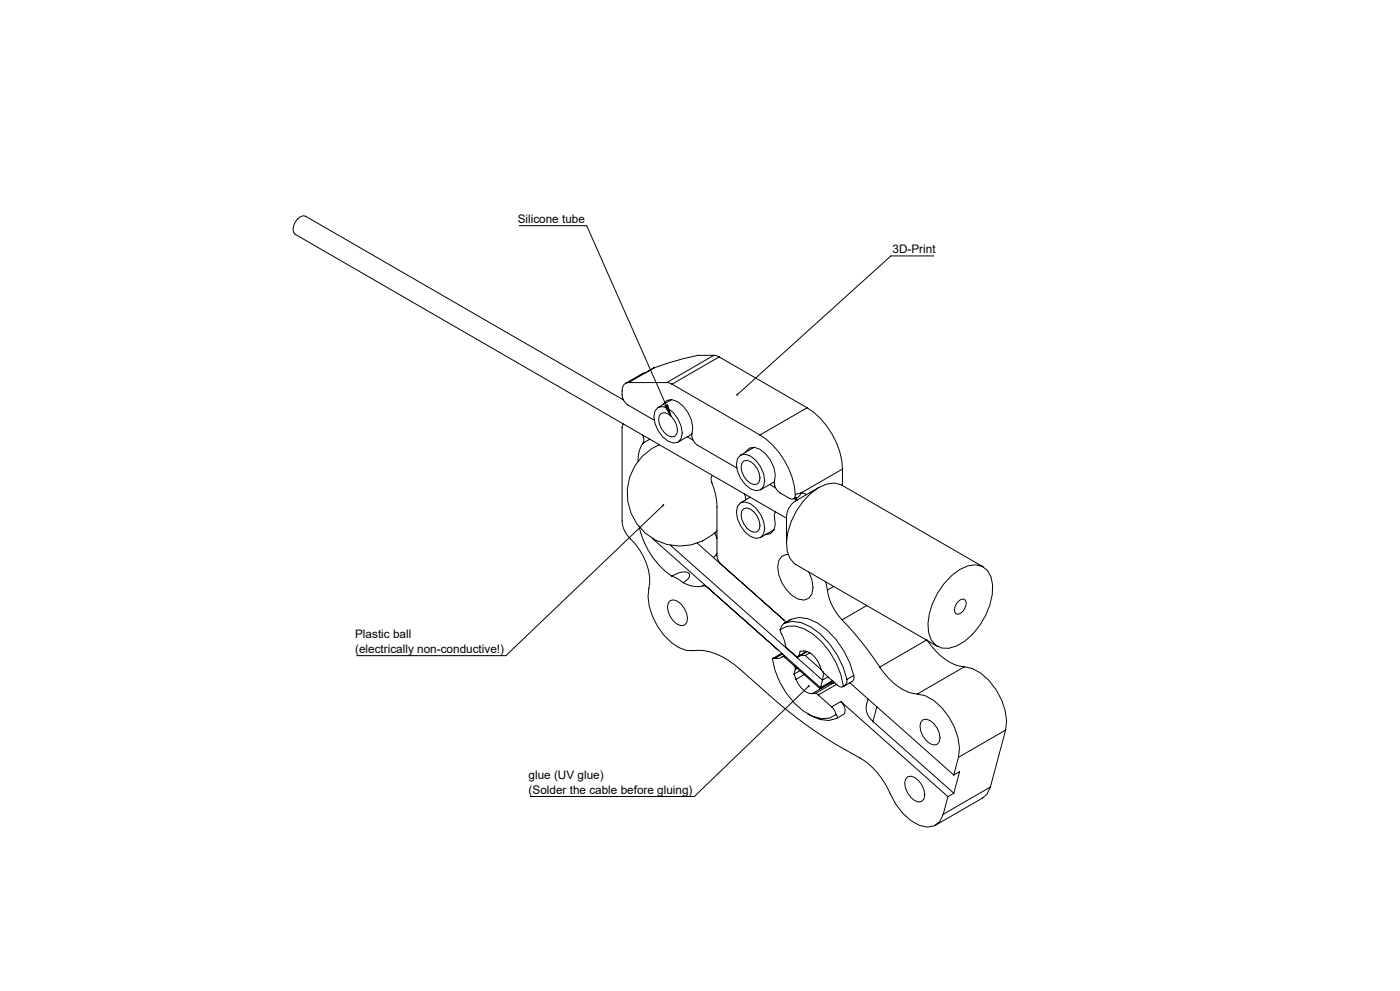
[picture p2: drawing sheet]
<svg xmlns="http://www.w3.org/2000/svg" width="420mm" height="297mm" viewBox="0 0 420 297" stroke-linecap="round" stroke-linejoin="round" font-family="sans-serif">
<g fill="none" stroke="#000" stroke-width=".3">
<path d="M155.8 67.6h20.2l25.3 57.1M280.1 76.7h-12.8l-46.1 41.6M187 119.9l-95.3-55.1a2.75 2.75 0 0 0-3.2 1.8 2.76 2.76 0 0 0 0 3.6l147.4 85.1M188.6 114.7a2.13 2.13 0 0 0-2 2.5 4.2 4.2 0 0 0 1.8 4.2l7.9 4.5M193.2 111.7l-5.5 3.2M196.2 110.2l-7.6 4.5M196.2 110.2l-2.9 1.7M200 114.7l1.6 .4M200 114.7h-11.4M201.5 119.8l-4.1 2.3M201.6 115.1l26.4 15.3M214.2 106.5l1.5 .5"/>
<path d="M214.2 106.5h-4.8l-8.8 2.2-4.4 1.5M214.2 106.5l-14.2 8.2M215.7 107l-14.1 8.1M215.7 107l26.4 15.2M187 127.1l-.4 1v28a7.9 7.9 0 0 0 2.5 5.4 17.1 17.1 0 0 1 5.6 14.8 17.1 17.1 0 0 0 4.4 14 10.7 10.7 0 0 0 10.5 4.6 19.4 19.4 0 0 1 12.5 5.7 176.9 176.9 0 0 0 25.6 20.6l5.7 3.4a24.5 24.5 0 0 1 11.9 9.9l1 1.7a22.5 22.5 0 0 0 7 9.8l2.6 1.4a4.9 4.9 0 0 0 7.1-3.3M192.8 130.4l.1 .4a2.24 2.24 0 0 1 0 2M192.9 132.8a9.1 9.1 0 0 0-1.5 5.4M194.9 131.6l-2 1.2M197.4 122.1l1.4-.3a8.3 8.3 0 0 1 5.5 9.6l-.9 1.1-1.4 .3a8.3 8.3 0 0 1-5.5-9.6zM197.8 133.3a15.8 15.8 0 0 0-7 23.4 15.8 15.8 0 0 0 24.3 2.4M198.4 123.8a3.5 3.5 0 0 1 4 2.4 3.5 3.5 0 0 1 0 4.6 3.5 3.5 0 0 1-4-2.3 3.5 3.5 0 0 1 0-4.7zM199 121.2l1.1-1.2 1.5-.2a9.1 9.1 0 0 1 5.9 10.5l.4 1.5 1 1.4 12.1 7"/>
<path d="M199.4 121.7l.9-.4 1 3.4zM206.2 130.9l1.7 1M207.6 130.1l-4.2 2.4M222.2 136.4l1.3-.3a8.3 8.3 0 0 1 5.6 9.6l-.9 1.1-1.4 .3a8.3 8.3 0 0 1-5.6-9.6zM223.2 138.1a3.5 3.5 0 0 1 4 2.3 3.5 3.5 0 0 1 0 4.7 3.5 3.5 0 0 1-4-2.3 3.5 3.5 0 0 1 0-4.7zM223.7 135.5l1.2-1.2 1.4-.2a9.1 9.1 0 0 1 6 10.4l.1 1.1 .9 1.5 3.5 2.3a1.09 1.09 0 0 0 1.3 .1 1.09 1.09 0 0 0 .5-1.3M226.2 134l-4 2.4M228 130.4a23.6 23.6 0 0 1 10.6 17.8M242.1 122.2a23.4 23.4 0 0 1 10.6 18.4M242.1 122.2l-14.1 8.2M191.8 157.9a24.2 24.2 0 0 0 9.7 14.8M199 151.4l-47.2 45.1h-44.8"/>
<path d="M213.7 142.5a2.7 2.7 0 0 0 .2 3.2l.8 2.7 .4 2.7v15.3a4 4 0 0 0 1.3 2.8M214.5 159.7l.6 1.7M222.2 150.7l1.3-.3a8.3 8.3 0 0 1 5.6 9.6l-.9 1.1-1.4 .3a8.3 8.3 0 0 1-5.6-9.6zM223.2 152.4a3.5 3.5 0 0 1 4 2.3 3.5 3.5 0 0 1 0 4.7 3.5 3.5 0 0 1-4-2.4 3.5 3.5 0 0 1 0-4.6zM223.3 148l.4 1.8M225.1 149l-2.9 1.7M230.9 145.2l1.8 1M232.2 158.7l-4 2.4M232.3 144.4l-4.1 2.4M232.7 153.4l-.3 .4a6.7 6.7 0 0 0 .2 3.5l-.5 1.6-1 1-1.4 .3M238.2 149.4l.9 .5M238.7 149.2l.4 .7"/>
<path d="M238.7 149.2h.1M238.7 149.2l-.6 .3M240.3 147.8l-1.7 .4M240.3 147.8l-.7 1.1-.9 .3M240.3 147.8h.7l.9 .5M245.7 146.1l-7.1 4.1a5.9 5.9 0 0 0-2.7 4.6v8.1M252.7 140.6l-12.4 7.2M252.7 140.6v4.9M195.7 161.3l50.4 44.8M201.1 180a3.7 3.7 0 0 1 4.3 2.4 3.7 3.7 0 0 1 0 4.9 3.7 3.7 0 0 1-4.3-2.4 3.7 3.7 0 0 1 0-4.9zM201.1 163.4l38.1 33.8M201.5 172.7l1.7 .7 1.8 1.2"/>
<path d="M201.5 172.7a5.7 5.7 0 0 1 4.9-1.1l.5 .6v.5l-.4 .8-1.5 1.1M205 174.6a8.1 8.1 0 0 0 5.8 1M209.2 162.8l26.1 23.1M210.8 175.6h.7l.8 .5M211.4 175.2l-.6 .4M215.1 165.8l-1.1 1.3M215.9 168.6v.1M236.4 166.2l-1.9 .5-.9 1.3a10.3 10.3 0 0 0 4.1 10.5l1.8 1.1 1.8 .2 1.4-.5 .9-1.3 .3-1.9-.3-2.3-.9-2.3M247.7 174.4l.5 2.5M248.2 176.9a16.3 16.3 0 0 0 4.4 8.9M250.1 175.8l-1.9 1.1M285.5 172.5l2.5-1.8 2.4-1.1a5.2 5.2 0 0 1 6.9 3.3 15.8 15.8 0 0 1-1.6 11.6 19.6 19.6 0 0 1-8.7 9.1 5.5 5.5 0 0 1-8.4-4 20.5 20.5 0 0 1 6.9-17.1z"/>
<path d="M295 169.9l-42.5-24.5a6.6 6.6 0 0 0-7 .8 21.7 21.7 0 0 0-9.5 16.2 6.9 6.9 0 0 0 2.8 6.8l42.4 24.5M232.5 197.3l-.7 .1a23.2 23.2 0 0 0 11.9 17.3l2.7 .7 2.4-.2 2-1M232.9 194.3l.5 .5M234 188.7l2-1 2.5-.1a16.9 16.9 0 0 1 10.4 7.7l2 3.4 1.4 3.5 .7 3.5M234 188.7l1.8 5.2 3 2.7a.48 .48 0 0 0 .5 .3 .48 .48 0 0 0 .4-.3M234.5 195.8l-2.7 1.5M234.8 196l-2.3 1.3M235.1 185.8l.7 .7M235.3 186.8l-.7 .7-.6 1.2M235.3 186.8l2.4-.6a15.2 15.2 0 0 1 11.1 6.7l2.3 3.3 1.8 3.7 1.2 3.7M235.3 196.5l-.6 .3M235.4 197l-.7-.2a2.4 2.4 0 0 1-2.2 .5"/>
<path d="M235.4 197l2.7 2.4M235.7 196.8l-.3 .2M237.3 185.6l-2.1 1.2M237.3 185.6l2.4-.5a15.2 15.2 0 0 1 11.1 6.6l2.3 3.3 1.8 3.7 1.2 3.7M237.3 185.6h.1M237.3 185.6l-2 1.2M238.1 199.4l.4 .6 .1 .7M238.4 199.2l-.3 .2M238.6 199.4l.3 .7M239.2 197.2l7.5 6.6M239.7 196.6l.3-1.4a5.1 5.1 0 0 1 5.5 3.3l1.3 2.9 4.4 3.9a1.45 1.45 0 0 0 1.8 .4M241.6 196.5a2.24 2.24 0 0 0-2.4 .7"/>
<path d="M241.6 196.5l4.8 4.3M242 195.2l-2.3 1.4M242.2 195.3l-2.7 1.5M243 195.7l-1.4 .8M252.6 185.8a96.9 96.9 0 0 1 11.3 14.1M260 181.5l-7.4 4.3M263.9 199.9a18.1 18.1 0 0 0 9.9 7.9l1.4 .2M278 191.8l-14.1 8.1M278.1 191.8a18.1 18.1 0 0 0 9.8 7.9l1.4 .1M287.4 180.3l1.4-.8 .5 .1a2.21 2.21 0 0 1 0 2.9 2.2 2.2 0 0 1-2.5 1.5 2.21 2.21 0 0 1 0-2.9zM289.3 199.8a13.4 13.4 0 0 1 9.5 6.9 16.4 16.4 0 0 1 2.9 12.1M289.3 199.8l-14.1 8.2"/>
<path d="M238.2 202l.6 1.6M238.6 200.7l-.4 1.3M238.8 203.6a6 6 0 0 0 4.8 4.3M239 200.2l7 6.2M239.2 200.3l-.6 .4M239.9 201l-1.7 1M241.3 202.2l-2.5 1.4M242.4 214a9.3 9.3 0 0 0 8.6 1.3l.2-.5-.4-.6M242.6 205.6l-34.3 33.1h-49.2M244.7 207.8l.8 .5M244.7 207.8l-1.1 .1M245.5 208.3l4 3.5"/>
<path d="M246.1 206.1l-.1 .3M246.7 203.8l-.6 2.3M247 201.3l-.3 2.5M248.4 202.9l-1.7 .9M249.1 204.7h-.2M249.1 204.7l-5.5 3.2M249.5 211.8l.8 1.1 .5 1.3M249.7 204l-3.6 2.1M249.9 204.1l-3.9 2.3M250.2 204.6l-1.1 .1M250.2 204.6l-5.5 3.2M250.2 204.4v.2"/>
<path d="M250.3 204.5l-.1 .1M251 205.1l-5.5 3.2M252.2 210.3a2.78 2.78 0 0 1 .8 3.8l-2 1.2M252.2 210.3l32.2 28.5M252.2 210.3l-2.7 1.5M254.1 203.6a1.99 1.99 0 0 1-1.1 2.1M255 204.6l31.1 27.7M256.1 202.4a1.58 1.58 0 0 1-.4 1.8l-2.8 1.6M256.1 202.4l-2 1.2M260.4 209.5a5.4 5.4 0 0 0 1.5 6.7M261.9 216.2l24.2 21.5M263.1 211.8l-1.2 4.4"/>
<path d="M275.2 208a13.4 13.4 0 0 1 9.5 6.8 16.4 16.4 0 0 1 2.8 12.2M276.9 215.7a3.7 3.7 0 0 1 4.2 2.5 3.7 3.7 0 0 1 0 4.9 3.7 3.7 0 0 1-4.2-2.5 3.7 3.7 0 0 1 0-4.9zM301.7 218.8l-14.2 8.2M301.7 218.8l-4.6 17.1M272.3 232.8a3.7 3.7 0 0 1 4.3 2.5 3.7 3.7 0 0 1 0 4.9 3.7 3.7 0 0 1-4.3-2.5 3.7 3.7 0 0 1 0-4.9zM284.4 238.8l-1.4 5.3M286.1 232.3l1.8-1.1-1.8 6.5M286.1 237.7l-1.7 1.1M287.5 227l-1.4 5.3M297.1 235.9l-1 2.1-1.3 1.1-14.1 8.2M297.1 235.9l-14.1 8.2"/>
</g>
<path d="M242.4 205.4a.31 .31 0 0 0 0 .4 .31 .31 0 0 0 .5 0 .31 .31 0 0 0 0-.4l-.3 .2 .3-.2zM221 118.1l-.1 .4 .3-.2-.3 .2a.31 .31 0 0 0 .5 0 .31 .31 0 0 0 0-.4 .31 .31 0 0 0-.4 0zM199.4 121.7l.9-.4 1 3.4zM198.8 151.2a.31 .31 0 0 0-.1 .4 .31 .31 0 0 0 .5 0 .31 .31 0 0 0 0-.4l-.2 .2 .2-.2z" fill="#000"/>
<g font-size="3.5">
<text x="155.3" y="66.8">Silicone tube</text>
<text x="267.7" y="75.9">3D-Print</text>
<text x="106.5" y="191.2">Plastic ball</text>
<text x="106.5" y="195.7">(electrically non-conductive!)</text>
<text x="158.6" y="233.4">glue (UV glue)</text>
<text x="158.6" y="237.9">(Solder the cable before gluing)</text>
</g>
</svg>
